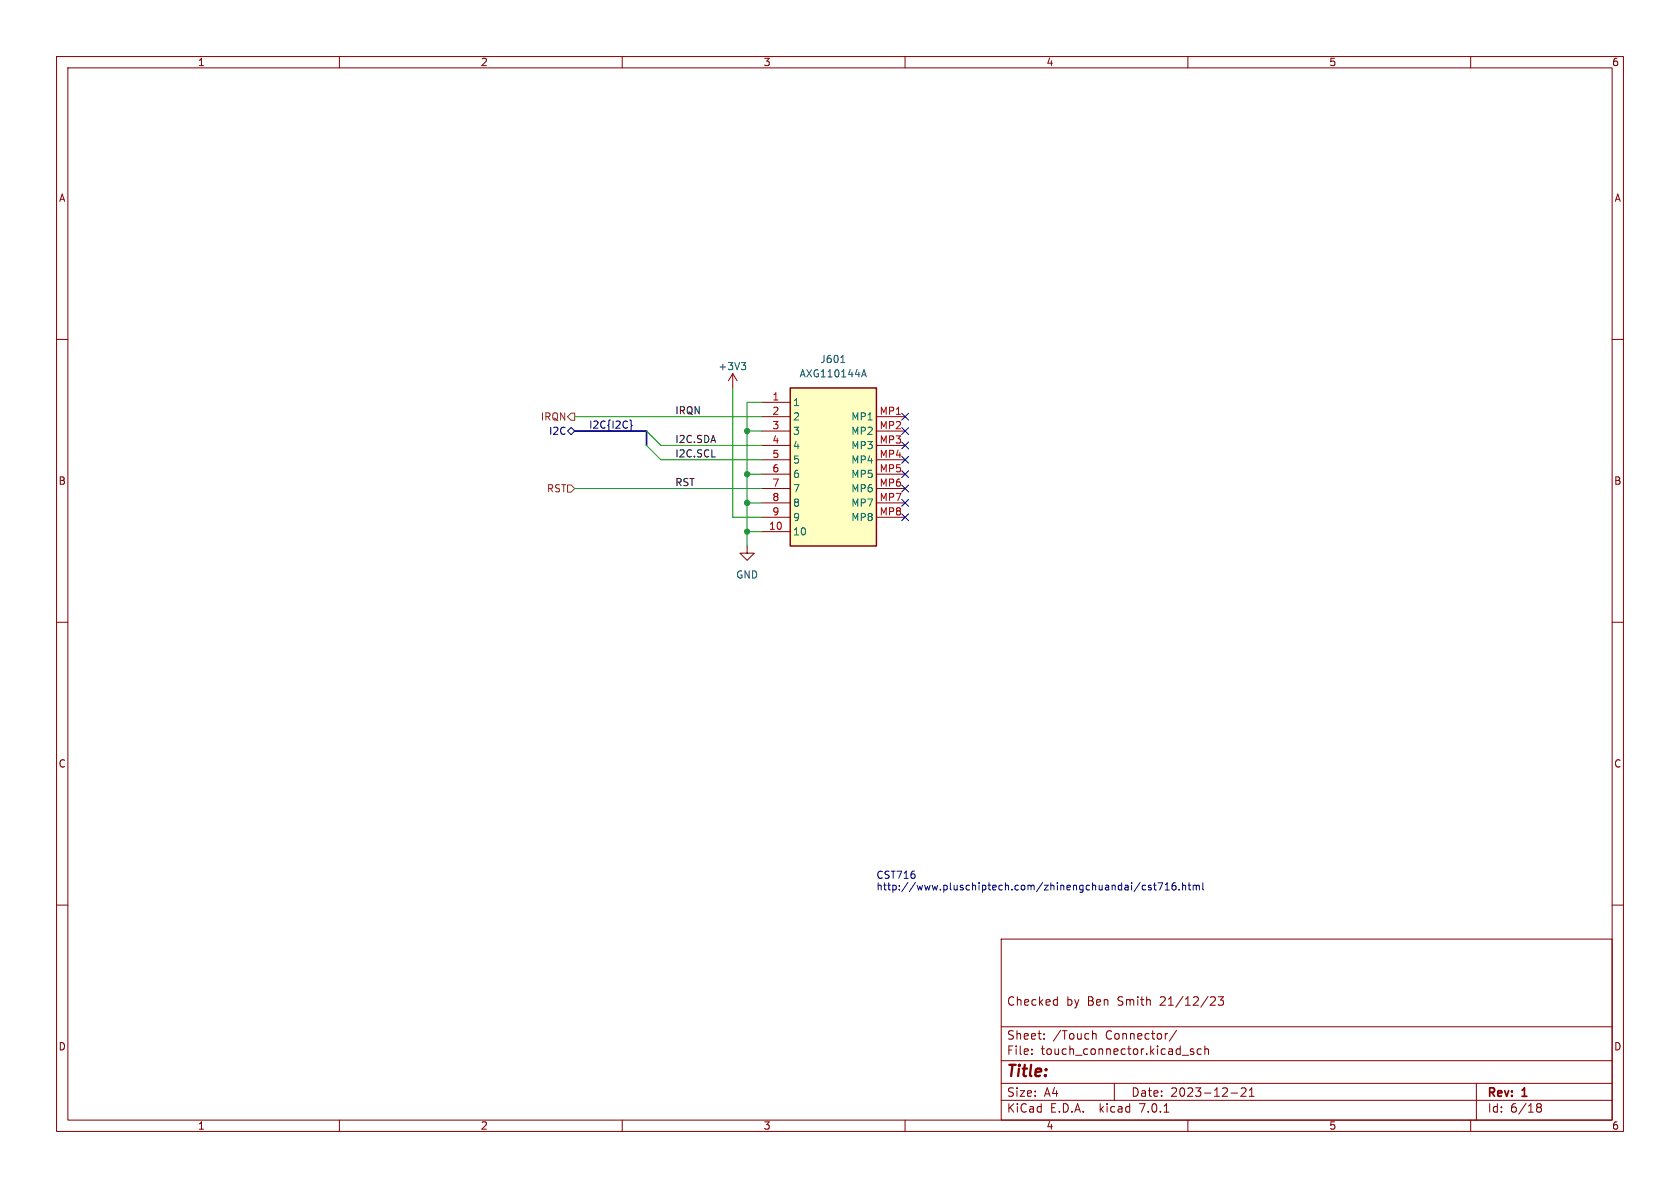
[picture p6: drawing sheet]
<svg xmlns="http://www.w3.org/2000/svg" width="297mm" height="210mm" viewBox="0 0 297 210" stroke-linecap="round" stroke-linejoin="round" font-family="sans-serif">
<g fill="none" stroke="#840000" stroke-width=".18">
<path d="M10 10h277v190h-277zM12 12h273v186h-273zM60 10v2M110 10v2M160 10v2M210 10v2M260 10v2M10 60h2M285 60h2M129.5 66l-.7 1.3M129.5 66v2.6M129.5 66l.8 1.3"/>
<path d="M134.6 71.1h5.1M134.6 73.7h5.1M134.6 76.2h5.1M134.6 78.7h5.1M154.9 73.7h5.1M154.9 76.2h5.1M154.9 78.7h5.1M132.1 96.5v1.3h1.2l-1.2 1.3-1.3-1.3h1.3M134.6 94h5.1M134.6 81.3h5.1M134.6 83.8h5.1M134.6 86.4h5.1"/>
<path d="M134.6 88.9h5.1M134.6 91.4h5.1M154.9 81.3h5.1M154.9 83.8h5.1M154.9 86.4h5.1M154.9 88.9h5.1M154.9 91.4h5.1M10 110h2M285 110h2M10 160h2M285 160h2M177 166h108v32h-108z"/>
<path d="M186.8 176.7l.1 .1M186.9 176.2v1.5M186.9 177.6l-.1 .1M214 176.3l.6-.1 .2 .1 .1 .3-1 1.1h1M215.4 176.2h.9l-.5 .6 .4 .1v.7l-.2 .1h-.4l-.2-.1M60 198v2M110 198v2M160 198v2M177 194.5h108M177 191.5h108M177 187.5h108M177 181.5h108"/>
<path d="M182.4 186.3v.1M182.4 185.5v.1M184.6 183.6v.1M184.6 182.8v.1M193.1 182.2v1.5M193.1 182.8l.3-.1 .3 .1 .1 .9M197 191.5v3M205.8 196.6h.8M208 182.1l-1.3 2M209 186.5h1.1M210 198v2M211 185.5l-.4-.1-.2 .2 .1 .2 .5 .2v.3h-.6"/>
<path d="M212.4 185.5l-.5-.1-.3 .3v.4l.2 .2h.6M213 185.5l.2-.1 .4 .1v.9M213 184.9v1.5M217.6 193.2h1.2M219.4 192.4l.6-.1 .2 .1 .1 .3-.9 1.1h.9M220.9 193.8h.8M220.9 192.7l.4-.4v1.5M260 198v2M261 191.5v6.5M271.7 195.6l.2 .1M271.7 195.2l.2-.1 .5 .1 .1 .3-.3 .2M271.9 195.7h.3"/>
<path d="M271.9 195.7l-.2 .2M272.2 195.7l.3 .3-.1 .5-.2 .1-.5-.1"/>
</g>
<path d="M131.1 64.1h.7l-.4 .5M131.6 64.6l.2 .2v.3l-.2 .3M148.7 64.1h.7M152.3 66.6l.4-1.2 .5 1.2M152.4 66.3h.6" fill="none" stroke="#006464" stroke-width=".18"/>
<path d="M139.7 68.6h15.2v27.9h-15.2z" fill="#ffffc2" stroke="#ffffc2" stroke-width=".18"/>
<path d="M139.7 68.6h15.2v27.9h-15.2z" fill="none" stroke="#840000" stroke-width=".25"/>
<path d="M101 73h.6v1.3h-.6l-.7-.6zM100.3 85.7h.7l.6 .7-.6 .6h-.7z" fill="none" stroke="#725600" stroke-width=".18"/>
<g fill="none" stroke="#000084" stroke-width=".18">
<path d="M100.3 76.2l.7-.6 .6 .6-.6 .6zM111.3 74.2l.3 .2v.6l.2 .2-.2 .2v.6l-.3 .2M159.4 78.1l1.2 1.2M159.4 75.6l1.2 1.2M159.4 73.1l1.2 1.2M160.6 78.1l-1.2 1.2M160.6 75.6l-1.2 1.2M160.6 73.1l-1.2 1.2M159.4 80.7l1.2 1.2M159.4 83.2l1.2 1.2M159.4 90.8l1.2 1.2M159.4 88.3l1.2 1.2"/>
<path d="M159.4 85.8l1.2 1.2M160.6 80.7l-1.2 1.2M160.6 83.2l-1.2 1.2M160.6 90.8l-1.2 1.2M160.6 88.3l-1.2 1.2M160.6 85.8l-1.2 1.2"/>
</g>
<g fill="none" stroke="#0000c2" stroke-width=".18">
<path d="M201.6 156l-1.1 1.6M202.5 156.5h-.3l-.3 .2 .2 .6h.4M203.5 156.5h-.3l-.2 .2 .1 .1 .4 .2v.3h-.5M203.9 156.5h.5M204.1 156.1v1l.3 .2M204.7 156.1h.9l-.6 1.2M206 157.3h.7M206 156.4l.3-.3v1.2M207.8 156.1h-.4a.86 .86 0 0 0 0 1.2l.5-.1v-.4l-.2-.3-.4 .1-.1 .2M208.5 157.2v.1M209.1 156.6l.1-.1h.3l.1 .8M209.1 156.1v1.2"/>
<path d="M210 156.5h.5M210.2 156.1v1l.3 .2M210.9 156.6l.4-.1 .2 .2M210.9 156.5v.8M211.5 156.7l.2-.2h.3v.8M211.5 156.7v.6M212.6 156.1v1l.2 .2"/>
</g>
<path d="M101.6 76.2h12.7v2.5" fill="none" stroke="#000084" stroke-width=".3"/>
<path d="M101.6 73.7h33M114.3 76.2l2.5 2.5h17.8M114.3 78.7l2.5 2.6h17.8M129.5 68.6v22.8h5.1M132.1 76.2h2.5M134.6 71.1h-2.5v25.4M101.6 86.4h33M132.1 88.9h2.5M132.1 94h2.5M132.1 83.8h2.5" fill="none" stroke="#009600" stroke-width=".18"/>
<g fill="#009600" stroke="#009600" stroke-width=".18">
<circle cx="132.1" cy="76.2" r=".46"/>
<circle cx="132.1" cy="94" r=".46"/>
<circle cx="132.1" cy="83.8" r=".46"/>
<circle cx="132.1" cy="88.9" r=".46"/>
</g>
<text font-size="2.8" fill="#840000" x="178" y="190.8">Title:</text>
<g font-size="2.1" fill="#840000">
<text x="178" y="177.9">Checked</text>
<text x="188.5" y="177.9">by</text>
<text x="192.2" y="177.9">Ben</text>
<text x="197.6" y="177.9">Smith</text>
<text x="205.2" y="177.9">21/12/23</text>
<text x="178" y="183.9">Sheet:</text>
<text x="186.2" y="183.9">/Touch</text>
<text x="195.4" y="183.9">Connector/</text>
<text x="178" y="186.6">File:</text>
<text x="184" y="186.6">touch_connector.kicad_sch</text>
<text x="178" y="196.8">KiCad</text>
<text x="178" y="194">Size:</text>
<text x="184.6" y="194">A4</text>
<text x="185.7" y="196.8">E.D.A.</text>
<text x="194.4" y="196.8">kicad</text>
<text x="200" y="194">Date:</text>
<text x="201.5" y="196.8">7.0.1</text>
<text x="206.9" y="194">2023-12-21</text>
<text x="263" y="194.2">Rev:</text>
<text x="263" y="196.8">Id:</text>
<text x="267" y="196.8">6/18</text>
<text x="269.2" y="194.2">1</text>
</g>
<g font-size="1.8" fill="#840000">
<text x="35" y="11.8">1</text>
<text x="85" y="11.8">2</text>
<text x="135" y="11.8">3</text>
<text x="185" y="11.8">4</text>
<text x="235" y="11.8">5</text>
<text x="285" y="11.8">6</text>
<text x="10.4" y="35.8">A</text>
<text x="285.4" y="35.8">A</text>
<text x="10.3" y="85.8">B</text>
<text x="285.3" y="85.8">B</text>
<text x="10.3" y="135.8">C</text>
<text x="285.3" y="135.8">C</text>
<text x="10.3" y="185.8">D</text>
<text x="285.3" y="185.8">D</text>
<text x="35" y="199.8">1</text>
<text x="85" y="199.8">2</text>
<text x="135" y="199.8">3</text>
<text x="185" y="199.8">4</text>
<text x="235" y="199.8">5</text>
<text x="285" y="199.8">6</text>
</g>
<g font-size="1.8" fill="#006464">
<text x="126.9" y="65.6">+3V3</text>
<text x="145" y="64.3">J601</text>
<text x="140.2" y="71.9">1</text>
<text x="141.3" y="66.9">AXG110144A</text>
<text x="140.2" y="74.5">2</text>
<text x="140.2" y="77">3</text>
<text x="150.4" y="74.5">MP1</text>
<text x="150.4" y="77">MP2</text>
<text x="140.2" y="79.6">4</text>
<text x="140.2" y="82.1">5</text>
<text x="150.4" y="79.6">MP3</text>
<text x="150.4" y="82.1">MP4</text>
<text x="140.2" y="84.6">6</text>
<text x="140.2" y="87.2">7</text>
<text x="140.2" y="89.7">8</text>
<text x="150.4" y="84.6">MP5</text>
<text x="150.4" y="87.2">MP6</text>
<text x="150.4" y="89.7">MP7</text>
<text x="140.2" y="94.8">10</text>
<text x="140.2" y="92.3">9</text>
<text x="150.4" y="92.3">MP8</text>
<text x="130.1" y="102.4">GND</text>
</g>
<g font-size="1.8" fill="#a90000">
<text x="136.5" y="70.9">1</text>
<text x="136.5" y="73.4">2</text>
<text x="136.5" y="75.9">3</text>
<text x="155.5" y="73.4">MP1</text>
<text x="155.5" y="75.9">MP2</text>
<text x="136.5" y="78.5">4</text>
<text x="136.5" y="81">5</text>
<text x="136.5" y="83.6">6</text>
<text x="155.5" y="78.5">MP3</text>
<text x="155.5" y="81">MP4</text>
<text x="155.5" y="83.6">MP5</text>
<text x="136.5" y="86.1">7</text>
<text x="136.5" y="88.6">8</text>
<text x="155.5" y="86.1">MP6</text>
<text x="155.5" y="88.6">MP7</text>
<text x="135.9" y="93.7">10</text>
<text x="136.5" y="91.2">9</text>
<text x="155.5" y="91.2">MP8</text>
</g>
<g font-size="1.8" fill="#725600">
<text x="95.5" y="74.5">IRQN</text>
<text x="96.6" y="87.2">RST</text>
</g>
<g font-size="1.8" fill="#000084">
<text x="96.9" y="77">I2C</text>
<text x="104.1" y="75.9">I2C{I2C}</text>
</g>
<g font-size="1.8" fill="#0f0f0f">
<text x="119.4" y="73.3">IRQN</text>
<text x="119.4" y="80.9">I2C.SCL</text>
<text x="119.4" y="78.4">I2C.SDA</text>
<text x="119.4" y="86">RST</text>
</g>
<g font-size="1.8" fill="#0000c2">
<text x="154.9" y="155.4">CST716</text>
<text x="154.9" y="157.5">http://www.pluschiptech.com/zhinengchuandai/cst716.html</text>
</g>
</svg>
